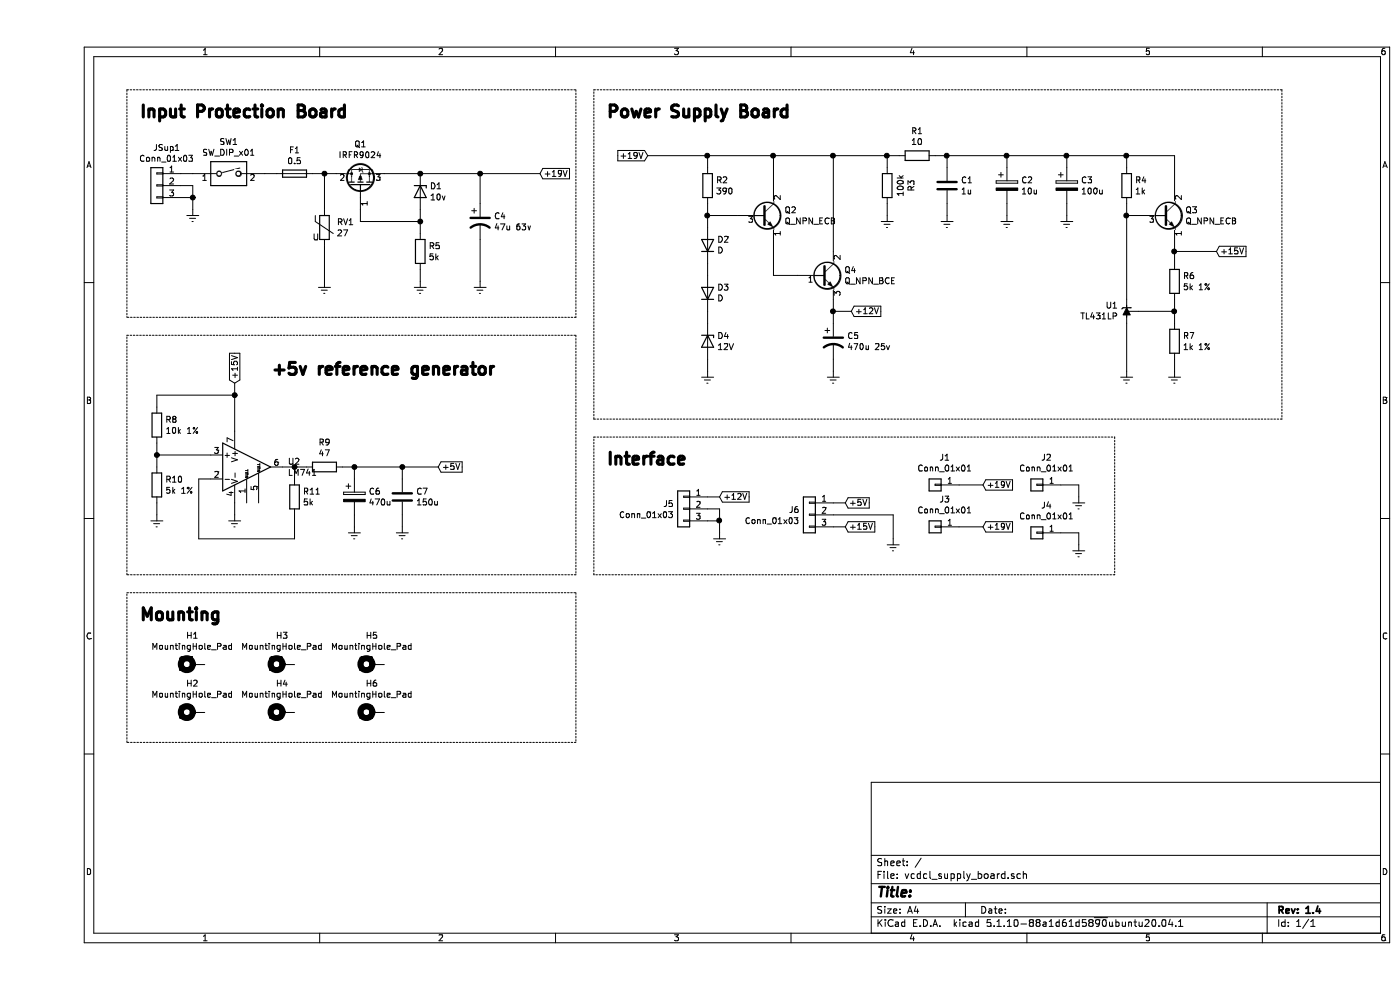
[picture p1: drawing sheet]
EESchema Schematic File Version 4
EELAYER 30 0
EELAYER END
$Descr A4 11693 8268
encoding utf-8
Sheet 1 1
Title ""
Date ""
Rev "1.4"
Comp ""
Comment1 ""
Comment2 ""
Comment3 ""
Comment4 ""
$EndDescr
$Comp
L Connector_Generic:Conn_01x03 JSup1
U 1 1
P 1000 1550
F 0 "JSup1" H 918 1867 50  0000 C CNN
F 1 "Conn_01x03" H 918 1776 50  0000 C CNN
F 2 "_сustom:LUT_BarrelJack_Horizontal" H 1000 1550 50  0001 C CNN
F 3 "~" H 1000 1550 50  0001 C CNN
	1    1000 1550
	-1   0    0    -1  
$EndComp
$Comp
L Device:Q_PMOS_GDS Q1
U 1 1
P 2700 1550
F 0 "Q1" V 3042 1550 50  0000 C CNN
F 1 "IRFR9024" V 2951 1550 50  0000 C CNN
F 2 "_сustom:LUT_TO-251-3_Vertical" H 2900 1650 50  0001 C CNN
F 3 "~" H 2700 1550 50  0001 C CNN
	1    2700 1550
	0    -1   -1   0   
$EndComp
$Comp
L Device:D_Zener D1
U 1 1
P 3200 1600
F 0 "D1" V 3154 1680 50  0000 L CNN
F 1 "10v" V 3245 1680 50  0000 L CNN
F 2 "_сustom:LUT_D_P10.16mm_Horizontal" H 3200 1600 50  0001 C CNN
F 3 "~" H 3200 1600 50  0001 C CNN
	1    3200 1600
	0    1    1    0   
$EndComp
$Comp
L Device:R R5
U 1 1
P 3200 2100
F 0 "R5" H 3270 2146 50  0000 L CNN
F 1 "5k" H 3270 2055 50  0000 L CNN
F 2 "_сustom:LUT_R_L6.3mm_D2.5mm_P7.62mm_Horizontal" V 3130 2100 50  0001 C CNN
F 3 "~" H 3200 2100 50  0001 C CNN
	1    3200 2100
	1    0    0    -1  
$EndComp
Wire Wire Line
	2900 1450 3200 1450
Wire Wire Line
	3200 1750 3200 1850
Wire Wire Line
	2700 1750 2700 1850
Wire Wire Line
	2700 1850 3200 1850
Connection ~ 3200 1850
Wire Wire Line
	3200 1850 3200 1950
$Comp
L power:Earth #PWR01
U 1 1
P 1300 1750
F 0 "#PWR01" H 1300 1500 50  0001 C CNN
F 1 "Earth" H 1300 1600 50  0001 C CNN
F 2 "" H 1300 1750 50  0001 C CNN
F 3 "~" H 1300 1750 50  0001 C CNN
	1    1300 1750
	1    0    0    -1  
$EndComp
$Comp
L power:Earth #PWR010
U 1 1
P 3200 2350
F 0 "#PWR010" H 3200 2100 50  0001 C CNN
F 1 "Earth" H 3200 2200 50  0001 C CNN
F 2 "" H 3200 2350 50  0001 C CNN
F 3 "~" H 3200 2350 50  0001 C CNN
	1    3200 2350
	1    0    0    -1  
$EndComp
$Comp
L Device:Fuse F1
U 1 1
P 2150 1450
F 0 "F1" V 1953 1450 50  0000 C CNN
F 1 "0.5" V 2044 1450 50  0000 C CNN
F 2 "_сustom:LUT_Fuse-5x20mm_Horizontal_Open" V 2080 1450 50  0001 C CNN
F 3 "~" H 2150 1450 50  0001 C CNN
	1    2150 1450
	0    1    1    0   
$EndComp
Wire Wire Line
	1900 1450 2000 1450
Wire Wire Line
	2300 1450 2400 1450
Wire Wire Line
	3200 2250 3200 2350
Wire Wire Line
	3200 1450 3700 1450
Connection ~ 3200 1450
$Comp
L power:Earth #PWR08
U 1 1
P 7150 4500
F 0 "#PWR08" H 7150 4250 50  0001 C CNN
F 1 "Earth" H 7150 4350 50  0001 C CNN
F 2 "" H 7150 4500 50  0001 C CNN
F 3 "~" H 7150 4500 50  0001 C CNN
	1    7150 4500
	1    0    0    -1  
$EndComp
Wire Wire Line
	6650 4200 6750 4200
Wire Wire Line
	1200 1450 1300 1450
Wire Wire Line
	1200 1550 1300 1550
Wire Wire Line
	1300 1550 1300 1650
Wire Wire Line
	1200 1650 1300 1650
Connection ~ 1300 1650
Wire Wire Line
	1300 1650 1300 1750
$Comp
L Device:CP1 C4
U 1 1
P 3700 1850
F 0 "C4" H 3815 1896 50  0000 L CNN
F 1 "47u 63v" H 3815 1805 50  0000 L CNN
F 2 "_сustom:LUT_CP_Radial_D8.0mm_P2.50mm" H 3700 1850 50  0001 C CNN
F 3 "~" H 3700 1850 50  0001 C CNN
	1    3700 1850
	1    0    0    -1  
$EndComp
Wire Wire Line
	3700 1450 3700 1700
$Comp
L power:Earth #PWR011
U 1 1
P 3700 2350
F 0 "#PWR011" H 3700 2100 50  0001 C CNN
F 1 "Earth" H 3700 2200 50  0001 C CNN
F 2 "" H 3700 2350 50  0001 C CNN
F 3 "~" H 3700 2350 50  0001 C CNN
	1    3700 2350
	1    0    0    -1  
$EndComp
Wire Wire Line
	3700 2000 3700 2350
$Comp
L Device:R R2
U 1 1
P 5600 1550
F 0 "R2" H 5670 1596 50  0000 L CNN
F 1 "390" H 5670 1505 50  0000 L CNN
F 2 "_сustom:LUT_R_L6.3mm_D2.5mm_P7.62mm_Horizontal" V 5530 1550 50  0001 C CNN
F 3 "~" H 5600 1550 50  0001 C CNN
	1    5600 1550
	1    0    0    -1  
$EndComp
$Comp
L Device:D_Zener D4
U 1 1
P 5600 2850
F 0 "D4" V 5554 2930 50  0000 L CNN
F 1 "12V" V 5645 2930 50  0000 L CNN
F 2 "_сustom:LUT_D_P10.16mm_Horizontal" H 5600 2850 50  0001 C CNN
F 3 "~" H 5600 2850 50  0001 C CNN
	1    5600 2850
	0    1    1    0   
$EndComp
$Comp
L Device:D D2
U 1 1
P 5600 2050
F 0 "D2" V 5646 1970 50  0000 R CNN
F 1 "D" V 5555 1970 50  0000 R CNN
F 2 "_сustom:LUT_D_P7.62mm_Horizontal" H 5600 2050 50  0001 C CNN
F 3 "~" H 5600 2050 50  0001 C CNN
	1    5600 2050
	0    -1   -1   0   
$EndComp
$Comp
L Device:D D3
U 1 1
P 5600 2450
F 0 "D3" V 5646 2370 50  0000 R CNN
F 1 "D" V 5555 2370 50  0000 R CNN
F 2 "_сustom:LUT_D_P7.62mm_Horizontal" H 5600 2450 50  0001 C CNN
F 3 "~" H 5600 2450 50  0001 C CNN
	1    5600 2450
	0    -1   -1   0   
$EndComp
Wire Wire Line
	5600 1300 5600 1400
Wire Wire Line
	5600 1700 5600 1800
Wire Wire Line
	5600 2200 5600 2300
Wire Wire Line
	5600 2600 5600 2700
$Comp
L Device:Q_NPN_ECB Q2
U 1 1
P 6050 1800
F 0 "Q2" H 6241 1846 50  0000 L CNN
F 1 "Q_NPN_ECB" H 6241 1755 50  0000 L CNN
F 2 "_сustom:LUT_TO-92" H 6250 1900 50  0001 C CNN
F 3 "~" H 6050 1800 50  0001 C CNN
	1    6050 1800
	1    0    0    -1  
$EndComp
Wire Wire Line
	5600 1800 5850 1800
Connection ~ 5600 1800
Wire Wire Line
	5600 1800 5600 1900
Wire Wire Line
	5600 1300 6150 1300
Wire Wire Line
	6150 1300 6150 1600
$Comp
L Device:Q_NPN_BCE Q4
U 1 1
P 6550 2300
F 0 "Q4" H 6741 2346 50  0000 L CNN
F 1 "Q_NPN_BCE" H 6741 2255 50  0000 L CNN
F 2 "_сustom:LUT_TO-220-3_Vertical" H 6750 2400 50  0001 C CNN
F 3 "~" H 6550 2300 50  0001 C CNN
	1    6550 2300
	1    0    0    -1  
$EndComp
Wire Wire Line
	6150 2000 6150 2300
Wire Wire Line
	6150 2300 6350 2300
Wire Wire Line
	6650 2100 6650 1300
Wire Wire Line
	6650 1300 6150 1300
Connection ~ 6150 1300
$Comp
L Device:CP1 C5
U 1 1
P 6650 2850
F 0 "C5" H 6765 2896 50  0000 L CNN
F 1 "470u 25v" H 6765 2805 50  0000 L CNN
F 2 "_сustom:LUT_CP_Radial_D6.3mm_P2.50mm" H 6650 2850 50  0001 C CNN
F 3 "~" H 6650 2850 50  0001 C CNN
	1    6650 2850
	1    0    0    -1  
$EndComp
Wire Wire Line
	6650 2500 6650 2600
Wire Wire Line
	5600 3000 5600 3100
Wire Wire Line
	6650 2600 6650 2700
Connection ~ 6650 2600
Wire Wire Line
	6650 3100 6650 3000
Wire Wire Line
	6650 2600 6800 2600
$Comp
L Mechanical:MountingHole_Pad H1
U 1 1
P 1300 5550
F 0 "H1" V 1537 5553 50  0000 C CNN
F 1 "MountingHole_Pad" V 1446 5553 50  0000 C CNN
F 2 "MountingHole:MountingHole_3.2mm_M3_ISO7380_Pad" H 1300 5550 50  0001 C CNN
F 3 "~" H 1300 5550 50  0001 C CNN
	1    1300 5550
	0    -1   -1   0   
$EndComp
$Comp
L Mechanical:MountingHole_Pad H2
U 1 1
P 1300 5950
F 0 "H2" V 1537 5953 50  0000 C CNN
F 1 "MountingHole_Pad" V 1446 5953 50  0000 C CNN
F 2 "MountingHole:MountingHole_3.2mm_M3_ISO7380_Pad" H 1300 5950 50  0001 C CNN
F 3 "~" H 1300 5950 50  0001 C CNN
	1    1300 5950
	0    -1   -1   0   
$EndComp
$Comp
L Device:Varistor RV1
U 1 1
P 2400 1900
F 0 "RV1" H 2503 1946 50  0000 L CNN
F 1 "27" H 2503 1855 50  0000 L CNN
F 2 "_сustom:LUT_R_L9.0mm_D3.2mm_P5.08mm_Vertical" V 2330 1900 50  0001 C CNN
F 3 "~" H 2400 1900 50  0001 C CNN
	1    2400 1900
	1    0    0    -1  
$EndComp
$Comp
L power:Earth #PWR09
U 1 1
P 2400 2350
F 0 "#PWR09" H 2400 2100 50  0001 C CNN
F 1 "Earth" H 2400 2200 50  0001 C CNN
F 2 "" H 2400 2350 50  0001 C CNN
F 3 "~" H 2400 2350 50  0001 C CNN
	1    2400 2350
	1    0    0    -1  
$EndComp
Wire Wire Line
	2400 2050 2400 2350
Wire Wire Line
	2400 1450 2400 1750
Connection ~ 2400 1450
Wire Wire Line
	2400 1450 2500 1450
$Comp
L Switch:SW_DIP_x01 SW1
U 1 1
P 1600 1450
F 0 "SW1" H 1600 1717 50  0000 C CNN
F 1 "SW_DIP_x01" H 1600 1626 50  0000 C CNN
F 2 "_сustom:LUT_PinHeader_1x02_P2.54mm_Vertical" H 1600 1450 50  0001 C CNN
F 3 "~" H 1600 1450 50  0001 C CNN
	1    1600 1450
	1    0    0    -1  
$EndComp
$Comp
L Connector_Generic:Conn_01x03 J6
U 1 1
P 6450 4300
F 0 "J6" H 6530 4342 50  0000 L CNN
F 1 "Conn_01x03" H 6530 4251 50  0000 L CNN
F 2 "_сustom:LUT_FanPinHeader_1x03_P2.54mm_Vertical" H 6450 4300 50  0001 C CNN
F 3 "~" H 6450 4300 50  0001 C CNN
	1    6450 4300
	-1   0    0    -1  
$EndComp
Wire Wire Line
	6650 1300 7100 1300
Connection ~ 6650 1300
$Comp
L Device:CP C3
U 1 1
P 8600 1550
F 0 "C3" H 8718 1596 50  0000 L CNN
F 1 "100u" H 8718 1505 50  0000 L CNN
F 2 "_сustom:LUT_CP_Radial_D6.3mm_P2.50mm" H 8638 1400 50  0001 C CNN
F 3 "~" H 8600 1550 50  0001 C CNN
	1    8600 1550
	1    0    0    -1  
$EndComp
$Comp
L Device:R R1
U 1 1
P 7350 1300
F 0 "R1" V 7143 1300 50  0000 C CNN
F 1 "10" V 7234 1300 50  0000 C CNN
F 2 "_сustom:LUT_R_L6.3mm_D2.5mm_P7.62mm_Horizontal" V 7280 1300 50  0001 C CNN
F 3 "~" H 7350 1300 50  0001 C CNN
	1    7350 1300
	0    1    1    0   
$EndComp
Wire Wire Line
	7500 1300 7600 1300
Wire Wire Line
	8600 1300 8600 1400
Wire Wire Line
	8100 1400 8100 1300
Wire Wire Line
	8100 1700 8100 1800
Wire Wire Line
	8600 1800 8600 1700
$Comp
L Device:C C1
U 1 1
P 7600 1550
F 0 "C1" H 7715 1596 50  0000 L CNN
F 1 "1u" H 7715 1505 50  0000 L CNN
F 2 "_сustom:LUT_C_Rect_L7.0mm_W4.5mm_P5.00mm" H 7638 1400 50  0001 C CNN
F 3 "~" H 7600 1550 50  0001 C CNN
	1    7600 1550
	1    0    0    -1  
$EndComp
Wire Wire Line
	7600 1400 7600 1300
Wire Wire Line
	7600 1300 8100 1300
Wire Wire Line
	7600 1700 7600 1800
Connection ~ 7600 1300
$Comp
L power:Earth #PWR014
U 1 1
P 6650 3100
F 0 "#PWR014" H 6650 2850 50  0001 C CNN
F 1 "Earth" H 6650 2950 50  0001 C CNN
F 2 "" H 6650 3100 50  0001 C CNN
F 3 "~" H 6650 3100 50  0001 C CNN
	1    6650 3100
	1    0    0    -1  
$EndComp
$Comp
L power:Earth #PWR013
U 1 1
P 5600 3100
F 0 "#PWR013" H 5600 2850 50  0001 C CNN
F 1 "Earth" H 5600 2950 50  0001 C CNN
F 2 "" H 5600 3100 50  0001 C CNN
F 3 "~" H 5600 3100 50  0001 C CNN
	1    5600 3100
	1    0    0    -1  
$EndComp
$Comp
L power:Earth #PWR03
U 1 1
P 7600 1800
F 0 "#PWR03" H 7600 1550 50  0001 C CNN
F 1 "Earth" H 7600 1650 50  0001 C CNN
F 2 "" H 7600 1800 50  0001 C CNN
F 3 "~" H 7600 1800 50  0001 C CNN
	1    7600 1800
	1    0    0    -1  
$EndComp
$Comp
L power:Earth #PWR04
U 1 1
P 8100 1800
F 0 "#PWR04" H 8100 1550 50  0001 C CNN
F 1 "Earth" H 8100 1650 50  0001 C CNN
F 2 "" H 8100 1800 50  0001 C CNN
F 3 "~" H 8100 1800 50  0001 C CNN
	1    8100 1800
	1    0    0    -1  
$EndComp
$Comp
L power:Earth #PWR05
U 1 1
P 8600 1800
F 0 "#PWR05" H 8600 1550 50  0001 C CNN
F 1 "Earth" H 8600 1650 50  0001 C CNN
F 2 "" H 8600 1800 50  0001 C CNN
F 3 "~" H 8600 1800 50  0001 C CNN
	1    8600 1800
	1    0    0    -1  
$EndComp
Wire Wire Line
	8100 1300 8600 1300
Connection ~ 8100 1300
$Comp
L Mechanical:MountingHole_Pad H3
U 1 1
P 2050 5550
F 0 "H3" V 2287 5553 50  0000 C CNN
F 1 "MountingHole_Pad" V 2196 5553 50  0000 C CNN
F 2 "MountingHole:MountingHole_3.2mm_M3_ISO7380_Pad" H 2050 5550 50  0001 C CNN
F 3 "~" H 2050 5550 50  0001 C CNN
	1    2050 5550
	0    -1   -1   0   
$EndComp
$Comp
L Device:CP C2
U 1 1
P 8100 1550
F 0 "C2" H 8218 1596 50  0000 L CNN
F 1 "10u" H 8218 1505 50  0000 L CNN
F 2 "_сustom:LUT_CP_Radial_D4.0mm_P2.00mm" H 8138 1400 50  0001 C CNN
F 3 "~" H 8100 1550 50  0001 C CNN
	1    8100 1550
	1    0    0    -1  
$EndComp
$Comp
L Device:R R3
U 1 1
P 7100 1550
F 0 "R3" V 6893 1550 50  0000 C CNN
F 1 "100k" V 6984 1550 50  0000 C CNN
F 2 "_сustom:LUT_R_L6.3mm_D2.5mm_P7.62mm_Horizontal" V 7030 1550 50  0001 C CNN
F 3 "~" H 7100 1550 50  0001 C CNN
	1    7100 1550
	-1   0    0    1   
$EndComp
Wire Wire Line
	7100 1300 7100 1400
Wire Wire Line
	7100 1300 7200 1300
Wire Wire Line
	7100 1700 7100 1800
$Comp
L power:Earth #PWR02
U 1 1
P 7100 1800
F 0 "#PWR02" H 7100 1550 50  0001 C CNN
F 1 "Earth" H 7100 1650 50  0001 C CNN
F 2 "" H 7100 1800 50  0001 C CNN
F 3 "~" H 7100 1800 50  0001 C CNN
	1    7100 1800
	1    0    0    -1  
$EndComp
$Comp
L Reference_Voltage:TL431LP U1
U 1 1
P 9100 2600
F 0 "U1" V 9146 2530 50  0000 R CNN
F 1 "TL431LP" V 9055 2530 50  0000 R CNN
F 2 "_сustom:LUT_TO-92" H 9100 2450 50  0001 C CIN
F 3 "http://www.ti.com/lit/ds/symlink/tl431.pdf" H 9100 2600 50  0001 C CIN
	1    9100 2600
	0    1    -1   0   
$EndComp
Wire Wire Line
	9500 3100 9500 3000
$Comp
L power:Earth #PWR016
U 1 1
P 9500 3100
F 0 "#PWR016" H 9500 2850 50  0001 C CNN
F 1 "Earth" H 9500 2950 50  0001 C CNN
F 2 "" H 9500 3100 50  0001 C CNN
F 3 "~" H 9500 3100 50  0001 C CNN
	1    9500 3100
	1    0    0    -1  
$EndComp
$Comp
L power:Earth #PWR015
U 1 1
P 9100 3100
F 0 "#PWR015" H 9100 2850 50  0001 C CNN
F 1 "Earth" H 9100 2950 50  0001 C CNN
F 2 "" H 9100 3100 50  0001 C CNN
F 3 "~" H 9100 3100 50  0001 C CNN
	1    9100 3100
	1    0    0    -1  
$EndComp
$Comp
L Device:R R4
U 1 1
P 9100 1550
F 0 "R4" H 9170 1596 50  0000 L CNN
F 1 "1k" H 9170 1505 50  0000 L CNN
F 2 "_сustom:LUT_R_L6.3mm_D2.5mm_P7.62mm_Horizontal" V 9030 1550 50  0001 C CNN
F 3 "~" H 9100 1550 50  0001 C CNN
	1    9100 1550
	1    0    0    -1  
$EndComp
$Comp
L Device:Q_NPN_ECB Q3
U 1 1
P 9400 1800
F 0 "Q3" H 9591 1846 50  0000 L CNN
F 1 "Q_NPN_ECB" H 9591 1755 50  0000 L CNN
F 2 "_сustom:LUT_TO-92" H 9600 1900 50  0001 C CNN
F 3 "~" H 9400 1800 50  0001 C CNN
	1    9400 1800
	1    0    0    -1  
$EndComp
$Comp
L Device:R R6
U 1 1
P 9500 2350
F 0 "R6" H 9570 2396 50  0000 L CNN
F 1 "5k 1%" H 9570 2305 50  0000 L CNN
F 2 "_сustom:LUT_R_L6.3mm_D2.5mm_P7.62mm_Horizontal" V 9430 2350 50  0001 C CNN
F 3 "~" H 9500 2350 50  0001 C CNN
	1    9500 2350
	1    0    0    -1  
$EndComp
$Comp
L Device:R R7
U 1 1
P 9500 2850
F 0 "R7" H 9570 2896 50  0000 L CNN
F 1 "1k 1%" H 9570 2805 50  0000 L CNN
F 2 "_сustom:LUT_R_L6.3mm_D2.5mm_P7.62mm_Horizontal" V 9430 2850 50  0001 C CNN
F 3 "~" H 9500 2850 50  0001 C CNN
	1    9500 2850
	1    0    0    -1  
$EndComp
Wire Wire Line
	9500 2000 9500 2100
Wire Wire Line
	9500 2500 9500 2600
Wire Wire Line
	9200 2600 9500 2600
Connection ~ 9500 2600
Wire Wire Line
	9500 2600 9500 2700
Wire Wire Line
	9100 2700 9100 3100
Wire Wire Line
	9200 1800 9100 1800
Wire Wire Line
	9100 1800 9100 2500
Wire Wire Line
	9100 1700 9100 1800
Connection ~ 9100 1800
Wire Wire Line
	9500 1600 9500 1300
Wire Wire Line
	9500 1300 9100 1300
Wire Wire Line
	9100 1300 9100 1400
Wire Wire Line
	9500 2100 9850 2100
Connection ~ 9500 2100
Wire Wire Line
	9500 2100 9500 2200
Wire Wire Line
	8600 1300 9100 1300
Connection ~ 8600 1300
Connection ~ 9100 1300
Wire Wire Line
	5600 1300 5100 1300
Connection ~ 5600 1300
Wire Wire Line
	3700 1450 4200 1450
Connection ~ 3700 1450
Text GLabel 4200 1450 2    50   Input ~ 0
+19V
Wire Wire Line
	7700 4050 7900 4050
Wire Wire Line
	7700 4400 7900 4400
Wire Wire Line
	8700 4450 8700 4550
$Comp
L power:Earth #PWR018
U 1 1
P 8700 4550
F 0 "#PWR018" H 8700 4300 50  0001 C CNN
F 1 "Earth" H 8700 4400 50  0001 C CNN
F 2 "" H 8700 4550 50  0001 C CNN
F 3 "~" H 8700 4550 50  0001 C CNN
	1    8700 4550
	1    0    0    -1  
$EndComp
Wire Wire Line
	8550 4050 8700 4050
Wire Wire Line
	8700 4050 8700 4150
$Comp
L power:Earth #PWR017
U 1 1
P 8700 4150
F 0 "#PWR017" H 8700 3900 50  0001 C CNN
F 1 "Earth" H 8700 4000 50  0001 C CNN
F 2 "" H 8700 4150 50  0001 C CNN
F 3 "~" H 8700 4150 50  0001 C CNN
	1    8700 4150
	1    0    0    -1  
$EndComp
Wire Wire Line
	8550 4450 8700 4450
Connection ~ 7100 1300
$Comp
L Mechanical:MountingHole_Pad H4
U 1 1
P 2050 5950
F 0 "H4" V 2287 5953 50  0000 C CNN
F 1 "MountingHole_Pad" V 2196 5953 50  0000 C CNN
F 2 "MountingHole:MountingHole_3.2mm_M3_ISO7380_Pad" H 2050 5950 50  0001 C CNN
F 3 "~" H 2050 5950 50  0001 C CNN
	1    2050 5950
	0    -1   -1   0   
$EndComp
$Comp
L Amplifier_Operational:LM741 U2
U 1 1
P 1750 3900
F 0 "U2" H 2094 3946 50  0000 L CNN
F 1 "LM741" H 2094 3855 50  0000 L CNN
F 2 "_сustom:LUT_DIP-8" H 1800 3950 50  0001 C CNN
F 3 "http://www.ti.com/lit/ds/symlink/lm741.pdf" H 1900 4050 50  0001 C CNN
	1    1750 3900
	1    0    0    -1  
$EndComp
Wire Wire Line
	1650 3200 1650 3300
$Comp
L power:Earth #PWR0101
U 1 1
P 1650 4300
F 0 "#PWR0101" H 1650 4050 50  0001 C CNN
F 1 "Earth" H 1650 4150 50  0001 C CNN
F 2 "" H 1650 4300 50  0001 C CNN
F 3 "~" H 1650 4300 50  0001 C CNN
	1    1650 4300
	1    0    0    -1  
$EndComp
Wire Wire Line
	1650 4200 1650 4300
$Comp
L Device:R R11
U 1 1
P 2150 4150
F 0 "R11" H 2220 4196 50  0000 L CNN
F 1 "5k" H 2220 4105 50  0000 L CNN
F 2 "_сustom:LUT_R_L6.3mm_D2.5mm_P7.62mm_Horizontal" V 2080 4150 50  0001 C CNN
F 3 "~" H 2150 4150 50  0001 C CNN
	1    2150 4150
	1    0    0    -1  
$EndComp
Wire Wire Line
	2050 3900 2150 3900
Wire Wire Line
	2150 3900 2150 4000
Wire Wire Line
	2150 4300 2150 4500
Wire Wire Line
	2150 4500 1350 4500
Wire Wire Line
	1350 4500 1350 4000
Wire Wire Line
	1350 4000 1450 4000
$Comp
L Device:R R10
U 1 1
P 1000 4050
F 0 "R10" H 1070 4096 50  0000 L CNN
F 1 "5k 1%" H 1070 4005 50  0000 L CNN
F 2 "_сustom:LUT_R_L6.3mm_D2.5mm_P7.62mm_Horizontal" V 930 4050 50  0001 C CNN
F 3 "~" H 1000 4050 50  0001 C CNN
	1    1000 4050
	1    0    0    -1  
$EndComp
$Comp
L Device:R R8
U 1 1
P 1000 3550
F 0 "R8" H 1070 3596 50  0000 L CNN
F 1 "10k 1%" H 1070 3505 50  0000 L CNN
F 2 "_сustom:LUT_R_L6.3mm_D2.5mm_P7.62mm_Horizontal" V 930 3550 50  0001 C CNN
F 3 "~" H 1000 3550 50  0001 C CNN
	1    1000 3550
	1    0    0    -1  
$EndComp
Wire Wire Line
	1000 3400 1000 3300
Wire Wire Line
	1000 3300 1650 3300
Connection ~ 1650 3300
Wire Wire Line
	1650 3300 1650 3600
Wire Wire Line
	1000 3700 1000 3800
Wire Wire Line
	1450 3800 1000 3800
Connection ~ 1000 3800
Wire Wire Line
	1000 3800 1000 3900
$Comp
L power:Earth #PWR0103
U 1 1
P 1000 4300
F 0 "#PWR0103" H 1000 4050 50  0001 C CNN
F 1 "Earth" H 1000 4150 50  0001 C CNN
F 2 "" H 1000 4300 50  0001 C CNN
F 3 "~" H 1000 4300 50  0001 C CNN
	1    1000 4300
	1    0    0    -1  
$EndComp
Wire Wire Line
	1000 4200 1000 4300
Text Notes 850  1000 0    100  ~ 20
Input Protection Board
Wire Notes Line
	750  750  750  2650
Text GLabel 5100 1300 0    50   Input ~ 0
+19V
Text Notes 1950 3150 0    100  ~ 20
+5v reference generator
Wire Notes Line
	750  2800 4500 2800
Wire Notes Line
	4500 2800 4500 4800
Wire Notes Line
	4500 4800 750  4800
Wire Notes Line
	750  4800 750  2800
Wire Notes Line
	750  750  4500 750 
Wire Notes Line
	4500 750  4500 2650
Wire Notes Line
	4500 2650 750  2650
Text Notes 4750 1000 0    100  ~ 20
Power Supply Board
Wire Notes Line
	4650 750  10400 750 
Wire Notes Line
	10400 750  10400 3500
Wire Notes Line
	10400 3500 4650 3500
Wire Notes Line
	4650 3500 4650 750 
$Comp
L power:Earth #PWR0104
U 1 1
P 5700 4450
F 0 "#PWR0104" H 5700 4200 50  0001 C CNN
F 1 "Earth" H 5700 4300 50  0001 C CNN
F 2 "" H 5700 4450 50  0001 C CNN
F 3 "~" H 5700 4450 50  0001 C CNN
	1    5700 4450
	1    0    0    -1  
$EndComp
Wire Wire Line
	5600 4250 5700 4250
Wire Wire Line
	5700 4250 5700 4350
Wire Wire Line
	5600 4350 5700 4350
Connection ~ 5700 4350
Wire Wire Line
	5700 4350 5700 4450
Wire Wire Line
	5600 4150 5700 4150
$Comp
L Connector_Generic:Conn_01x03 J5
U 1 1
P 5400 4250
F 0 "J5" H 5480 4292 50  0000 L CNN
F 1 "Conn_01x03" H 5480 4201 50  0000 L CNN
F 2 "_сustom:LUT_FanPinHeader_1x03_P2.54mm_Vertical" H 5400 4250 50  0001 C CNN
F 3 "~" H 5400 4250 50  0001 C CNN
	1    5400 4250
	-1   0    0    -1  
$EndComp
Text Notes 4750 3900 0    100  ~ 20
Interface
Connection ~ 2150 3900
Connection ~ 3050 3900
Wire Wire Line
	3350 3900 3050 3900
Wire Wire Line
	3050 4300 3050 4400
$Comp
L power:Earth #PWR0107
U 1 1
P 3050 4400
F 0 "#PWR0107" H 3050 4150 50  0001 C CNN
F 1 "Earth" H 3050 4250 50  0001 C CNN
F 2 "" H 3050 4400 50  0001 C CNN
F 3 "~" H 3050 4400 50  0001 C CNN
	1    3050 4400
	1    0    0    -1  
$EndComp
Wire Wire Line
	2650 4300 2650 4400
$Comp
L power:Earth #PWR0108
U 1 1
P 2650 4400
F 0 "#PWR0108" H 2650 4150 50  0001 C CNN
F 1 "Earth" H 2650 4250 50  0001 C CNN
F 2 "" H 2650 4400 50  0001 C CNN
F 3 "~" H 2650 4400 50  0001 C CNN
	1    2650 4400
	1    0    0    -1  
$EndComp
Wire Wire Line
	2650 3900 3050 3900
Connection ~ 2650 3900
Wire Wire Line
	2650 3900 2650 4000
Wire Wire Line
	3050 3900 3050 4000
Wire Wire Line
	2550 3900 2650 3900
$Comp
L Device:CP C6
U 1 1
P 2650 4150
F 0 "C6" H 2768 4196 50  0000 L CNN
F 1 "470u" H 2768 4105 50  0000 L CNN
F 2 "_сustom:LUT_CP_Radial_D6.3mm_P2.50mm" H 2688 4000 50  0001 C CNN
F 3 "~" H 2650 4150 50  0001 C CNN
	1    2650 4150
	1    0    0    -1  
$EndComp
$Comp
L Device:C C7
U 1 1
P 3050 4150
F 0 "C7" H 3165 4196 50  0000 L CNN
F 1 "150u" H 3165 4105 50  0000 L CNN
F 2 "_сustom:LUT_C_Rect_L10.3mm_W5.0mm_P7.50mm" H 3088 4000 50  0001 C CNN
F 3 "~" H 3050 4150 50  0001 C CNN
	1    3050 4150
	1    0    0    -1  
$EndComp
Wire Wire Line
	2150 3900 2250 3900
$Comp
L Device:R R9
U 1 1
P 2400 3900
F 0 "R9" V 2193 3900 50  0000 C CNN
F 1 "47" V 2284 3900 50  0000 C CNN
F 2 "_сustom:LUT_R_L6.3mm_D2.5mm_P7.62mm_Horizontal" V 2330 3900 50  0001 C CNN
F 3 "~" H 2400 3900 50  0001 C CNN
	1    2400 3900
	0    1    1    0   
$EndComp
Wire Wire Line
	6650 4400 6750 4400
Wire Wire Line
	7150 4300 7150 4500
Wire Wire Line
	6650 4300 7150 4300
Wire Notes Line
	4650 3650 9000 3650
Wire Notes Line
	9000 3650 9000 4800
Wire Notes Line
	9000 4800 4650 4800
Wire Notes Line
	4650 4800 4650 3650
Text Notes 850  5200 0    100  ~ 20
Mounting
Wire Notes Line
	750  4950 4500 4950
Wire Notes Line
	4500 4950 4500 6200
Wire Notes Line
	4500 6200 750  6200
Wire Notes Line
	750  6200 750  4950
$Comp
L Mechanical:MountingHole_Pad H5
U 1 1
P 2800 5550
F 0 "H5" V 3037 5553 50  0000 C CNN
F 1 "MountingHole_Pad" V 2946 5553 50  0000 C CNN
F 2 "MountingHole:MountingHole_3.2mm_M3_ISO7380_Pad" H 2800 5550 50  0001 C CNN
F 3 "~" H 2800 5550 50  0001 C CNN
	1    2800 5550
	0    -1   -1   0   
$EndComp
$Comp
L Mechanical:MountingHole_Pad H6
U 1 1
P 2800 5950
F 0 "H6" V 3037 5953 50  0000 C CNN
F 1 "MountingHole_Pad" V 2946 5953 50  0000 C CNN
F 2 "MountingHole:MountingHole_3.2mm_M3_ISO7380_Pad" H 2800 5950 50  0001 C CNN
F 3 "~" H 2800 5950 50  0001 C CNN
	1    2800 5950
	0    -1   -1   0   
$EndComp
Text GLabel 6800 2600 2    50   Input ~ 0
+12V
Text GLabel 9850 2100 2    50   Input ~ 0
+15V
Text GLabel 5700 4150 2    50   Input ~ 0
+12V
Text GLabel 6750 4400 2    50   Input ~ 0
+15V
Text GLabel 7900 4050 2    50   Input ~ 0
+19V
Text GLabel 7900 4400 2    50   Input ~ 0
+19V
$Comp
L Connector_Generic:Conn_01x01 J1
U 1 1
P 7500 4050
F 0 "J1" H 7418 3825 50  0000 C CNN
F 1 "Conn_01x01" H 7418 3916 50  0000 C CNN
F 2 "_сustom:LUT_PinHeader_1x01_P2.54mm_Vertical" H 7500 4050 50  0001 C CNN
F 3 "~" H 7500 4050 50  0001 C CNN
	1    7500 4050
	-1   0    0    1   
$EndComp
$Comp
L Connector_Generic:Conn_01x01 J3
U 1 1
P 7500 4400
F 0 "J3" H 7418 4175 50  0000 C CNN
F 1 "Conn_01x01" H 7418 4266 50  0000 C CNN
F 2 "_сustom:LUT_PinHeader_1x01_P2.54mm_Vertical" H 7500 4400 50  0001 C CNN
F 3 "~" H 7500 4400 50  0001 C CNN
	1    7500 4400
	-1   0    0    1   
$EndComp
$Comp
L Connector_Generic:Conn_01x01 J2
U 1 1
P 8350 4050
F 0 "J2" H 8268 3825 50  0000 C CNN
F 1 "Conn_01x01" H 8268 3916 50  0000 C CNN
F 2 "_сustom:LUT_PinHeader_1x01_P2.54mm_Vertical" H 8350 4050 50  0001 C CNN
F 3 "~" H 8350 4050 50  0001 C CNN
	1    8350 4050
	-1   0    0    1   
$EndComp
$Comp
L Connector_Generic:Conn_01x01 J4
U 1 1
P 8350 4450
F 0 "J4" H 8268 4225 50  0000 C CNN
F 1 "Conn_01x01" H 8268 4316 50  0000 C CNN
F 2 "_сustom:LUT_PinHeader_1x01_P2.54mm_Vertical" H 8350 4450 50  0001 C CNN
F 3 "~" H 8350 4450 50  0001 C CNN
	1    8350 4450
	-1   0    0    1   
$EndComp
Text GLabel 1650 3200 1    50   Input ~ 0
+15V
Text GLabel 3350 3900 2    50   Input ~ 0
+5V
Text GLabel 6750 4200 2    50   Input ~ 0
+5V
$EndSCHEMATC
